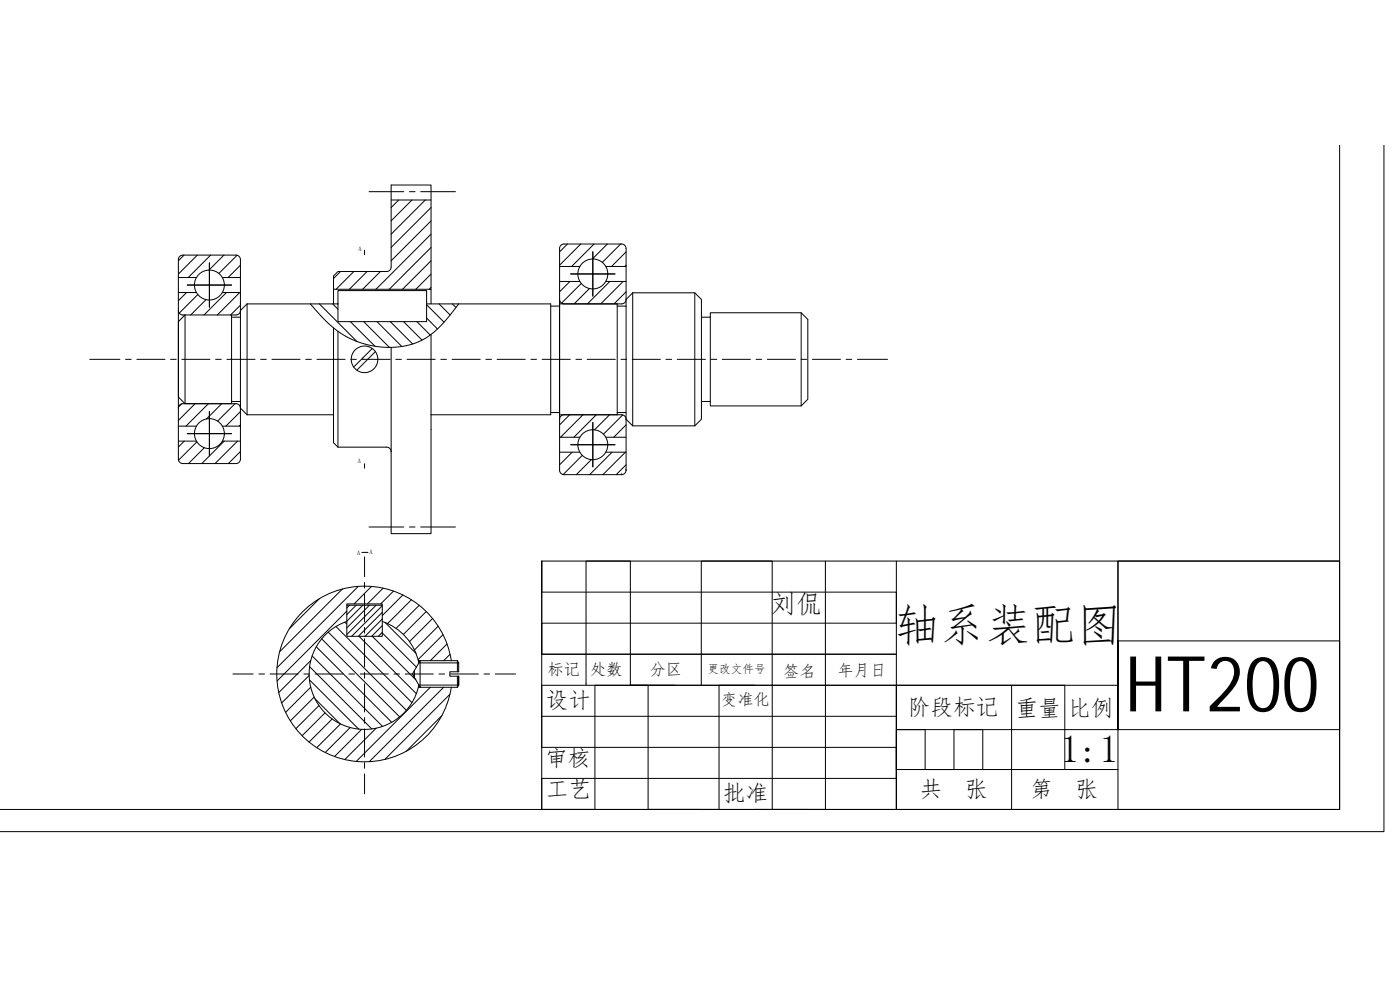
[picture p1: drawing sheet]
<svg xmlns="http://www.w3.org/2000/svg" width="1189mm" height="841mm" viewBox="0 0 1189 841" stroke-linecap="round" stroke-linejoin="round" font-family="sans-serif">
<path d="M1175 123v583h-1175M307 469h5" fill="none" stroke="#000" stroke-width=".85"/>
<g fill="none" stroke="#000" stroke-width=".85">
<path d="M1138 123v564h-1138M460 476h678v211h-678zM460 476v79h301M701 476v106h-45v-106h-60v106h-61M761 476v211v-105h-60v105h-45v-105h-45v105h-61M949 476v106h-489v26h301M1138 476h-189v68h189v75h-189v-75v143M498 582v-106h37v106h38M596 582h45M761 582h98v105M859 582h45v71M949 619h-188v34h188"/>
<path d="M460 687h45v-105h45v105h46M641 687h45"/>
</g>
<path d="M460 476v27h301v26h-301v26h301M355 561h2M356 563h34M355 583h2M356 581h34M460 608v26h301v27h-301v26M761 619h25v34h24v-34h25v34" fill="none" stroke="#000" stroke-width=".85"/>
<g fill="none" stroke="#000" stroke-width=".85">
<path d="M332 170h34M339 170l-7 6M350 170l-18 17M361 170l-29 29M366 176l-34 34M366 187l-34 34M366 199l-47 46M153 218l2-2h45a4 4 0 0 1 4 4v170a4 4 0 0 1-4 3h-45a4 4 0 0 1-4-3v-170zM156 216l-5 5M168 216l-17 17M179 216l-19 20M190 216l-13 13"/>
<path d="M201 217l-15 15M310 212v4M366 210l-35 35M482 207l-7 7M493 207l-18 18M504 207l-19 19M516 207l-13 13M527 207l-16 16M532 214l-13 12M151 236h16M189 236h15M204 225l-10 11"/>
<path d="M289 230l-6 6M300 230l-15 15M312 230l-15 15M323 230l-15 15M366 221l-24 24M366 233l-13 12M475 239h17M475 226h17M484 239l-9 9M514 239h18M514 226h18M518 239l-19 19"/>
<path d="M529 239l-19 19M532 225l-1 1M151 248h16M158 248l-7 7M168 250l-16 16M175 254l-13 13M189 248h15M192 248l-19 19M204 248l-19 19M204 258h.1M204 259l-8 8M210 258l-6 6a4 4 0 0 1-4 3h-45a4 4 0 0 1-4-3"/>
<path d="M210 258h77M210 258v94M264 258l3 4a83 83 0 0 0 40 29l10 3a61 61 0 0 0 63-24l9-12M271 258l32 32M282 258l5 4M283 258h.1M283 245v-11l4-4h41a4 4 0 0 0 4-3v-70h34v88M283 258v-13h83v13M287 247h75v26h-75zM362 259l15 14M362 258h106v94h-102M366 244l-2 1"/>
<path d="M373 258l9 9M384 258l3 3M468 260h7M475 258h53a4 4 0 0 0 4-4v-43a4 4 0 0 0-4-4h-49a4 4 0 0 0-4 4v188a4 4 0 0 0 4 4h49a4 4 0 0 0 4-4v-43M475 254a4 4 0 0 0 4 4M494 241l-17 16M501 245l-13 13M524 260h8v96M524 258v94M532 248l-11 10M537 248h53l6 6v102l-6 5h-53l-5-5M537 248l-5 6v6"/>
<path d="M537 248v113M590 248v113M197 267v76h-40l-6-6v-64l6-6v76M197 269h7M283 278v98l4 3h41a4 4 0 0 1 4 4M298 273l20 21M309 273l22 22M320 273l21 21M331 273l19 19M343 273l15 16M354 273l11 11M362 270l10 9"/>
<path d="M596 269h7v-4h77l6 6v68l-6 5h-77v-3h-7M603 269v72M680 265v79M287 281v98M316 296l-16 15M319 298l-16 16M332 295v88M366 284v169h-34v-70M151 346a4 4 0 0 1 4-3h45a4 4 0 0 1 4 3l6 6M154 343l-2 2M166 343l-15 14M177 343l-19 19"/>
<path d="M188 343l-13 13M197 341h7M200 343l-15 14M204 349l-12 13M210 352h73M468 350h7M475 352h53a4 4 0 0 1 4 4M479 352a4 4 0 0 0-4 4M484 352l-9 9M495 352l-19 19M506 352l-19 19M518 352l-13 13"/>
<path d="M524 350h8M529 352l-17 16M151 362h16M151 374h16M157 374l-6 5M167 375l-15 16M174 380l-14 13M189 362h15M189 374h15M190 374l-19 19M202 374l-19 19M204 361l-1 1"/>
<path d="M475 371h17M514 371h18M532 361l-11 10M204 383l-10 10M310 394v3M475 384h17M486 384l-11 10M494 386l-16 17M502 390l-13 13M514 384h18M520 384l-19 19M531 384l-19 19"/>
<path d="M532 394l-9 9M291 500l-54 53M304 498l-69 69M315 498l-14 15M325 499l-13 14M271 508l-25 26M295 513h30v27h-30zM295 519l-60 59M295 514h30M297 514l-2 2M302 514l-7 8M308 514l-13 13"/>
<path d="M314 514l-19 19M319 514l-24 25M325 514l-26 26M325 520l-21 20M334 502l-11 11M342 505l-17 17M349 509l-20 20M356 514l-20 19M362 519l-19 19M279 536l66 67M285 532l65 64M293 528l2 2"/>
<path d="M295 527a47 47 0 0 0-17 80 47 47 0 0 0 78-26M325 527a47 47 0 0 1 31 36M325 537l29 29M325 525l-15 15M325 531l-9 9M325 537l-4 3M327 528l26 27M367 525l-19 19M372 531l-20 21M376 539l-21 21M265 557l60 59M269 549l64 64"/>
<path d="M273 542l66 66M305 540l49 49M316 540l37 37M380 547l-15 14M382 555l-5 6M263 573l-24 24M263 577l42 42M263 566l53 53M264 561l-27 27M352 569v6v-3M357 561l-7 11 7 11M357 561h31"/>
<path d="M357 561v22M383 561a75 75 0 0 0-114-52 75 75 0 0 0 0 126 75 75 0 0 0 114-52M388 561l2 2v7h-8v4h8M388 561v9M388 574v9M390 574v7v-7M264 583l-21 22M267 592l-20 20M267 593l22 21M271 599l-20 19M357 583h31M365 583l-62 63"/>
<path d="M377 583l-63 63M382 589l-55 56M390 581l-2 2M276 605l-19 19M282 610l-20 20M289 614l-20 21M297 617l-21 22M307 619l-23 23M319 618l-26 27M375 607l-30 31"/>
<circle cx="503" cy="232" r="13"/>
<circle cx="178" cy="242" r="13"/>
<circle cx="310" cy="305" r="11"/>
<circle cx="178" cy="368" r="13"/>
<circle cx="503" cy="377" r="13"/>
</g>
<g fill="none" stroke="#000" stroke-width=".85">
<path d="M313 163h30M348 163h4M357 163h30M503 214v18h-18M178 223v19h-19M522 232h-19v19M197 242h-19v19M76 305h26M107 305h4M116 305h24M145 305h5M154 305h24"/>
<path d="M183 305h5M193 305h24M221 305h5M231 305h24M260 305h4M269 305h24M298 305h5M307 305h24M336 305h5M346 305h24M374 305h5M384 305h24"/>
<path d="M413 305h4M422 305h24M451 305h5M460 305h24M489 305h5M499 305h24M527 305h5M537 305h24M566 305h4M575 305h24M604 305h5M613 305h24"/>
<path d="M642 305h5M652 305h24M680 305h5M690 305h24M719 305h4M728 305h26M178 349v19h19M503 359v18h19M159 368h19v19M485 377h18v19M313 447h30M348 447h4"/>
<path d="M357 447h30M310 473v16M310 494v5M310 504v24M310 533v4M310 542v24M198 572h17M220 572h5M229 572h24M258 572h5M268 572h23M296 572h5"/>
<path d="M306 572h24M310 571v5M335 572h4M344 572h24M373 572h5M382 572h24M411 572h5M421 572h17M310 580v24M310 609v5M310 619v23M310 647v5"/>
<path d="M310 657v17"/>
</g>
<g fill="#000">
<circle cx="532" cy="399" r=".2"/>
<circle cx="528" cy="403" r=".2"/>
</g>
<text font-size="65.6" x="956" y="604">HT200</text>
<text font-size="38.5" x="760" y="544">轴系装配图</text>
<text font-size="33" x="901" y="647">1:1</text>
<text font-size="22" x="654" y="521">刘侃</text>
<g font-size="19.3">
<text x="463" y="601">设计</text>
<text x="771" y="607">阶段标记</text>
<text x="862" y="608">重量</text>
<text x="907" y="608">比例</text>
<text x="463" y="650">审核</text>
<text x="463" y="676">工艺</text>
<text x="781" y="676">共</text>
<text x="819" y="676">张</text>
<text x="875" y="676">第</text>
<text x="913" y="676">张</text>
<text x="614" y="680">批准</text>
</g>
<g font-size="13.8">
<text x="465" y="573">标记</text>
<text x="501" y="573">处数</text>
<text x="552" y="573">分区</text>
<text x="665" y="575">签名</text>
<text x="711" y="574">年月日</text>
<text x="612" y="598">变准化</text>
</g>
<text font-size="9.9" x="601" y="571">更改文件号</text>
<g font-size="5.5">
<text x="304" y="213">A</text>
<text x="304" y="393">A</text>
<text x="303" y="471">A</text>
<text x="314" y="470">A</text>
</g>
</svg>
